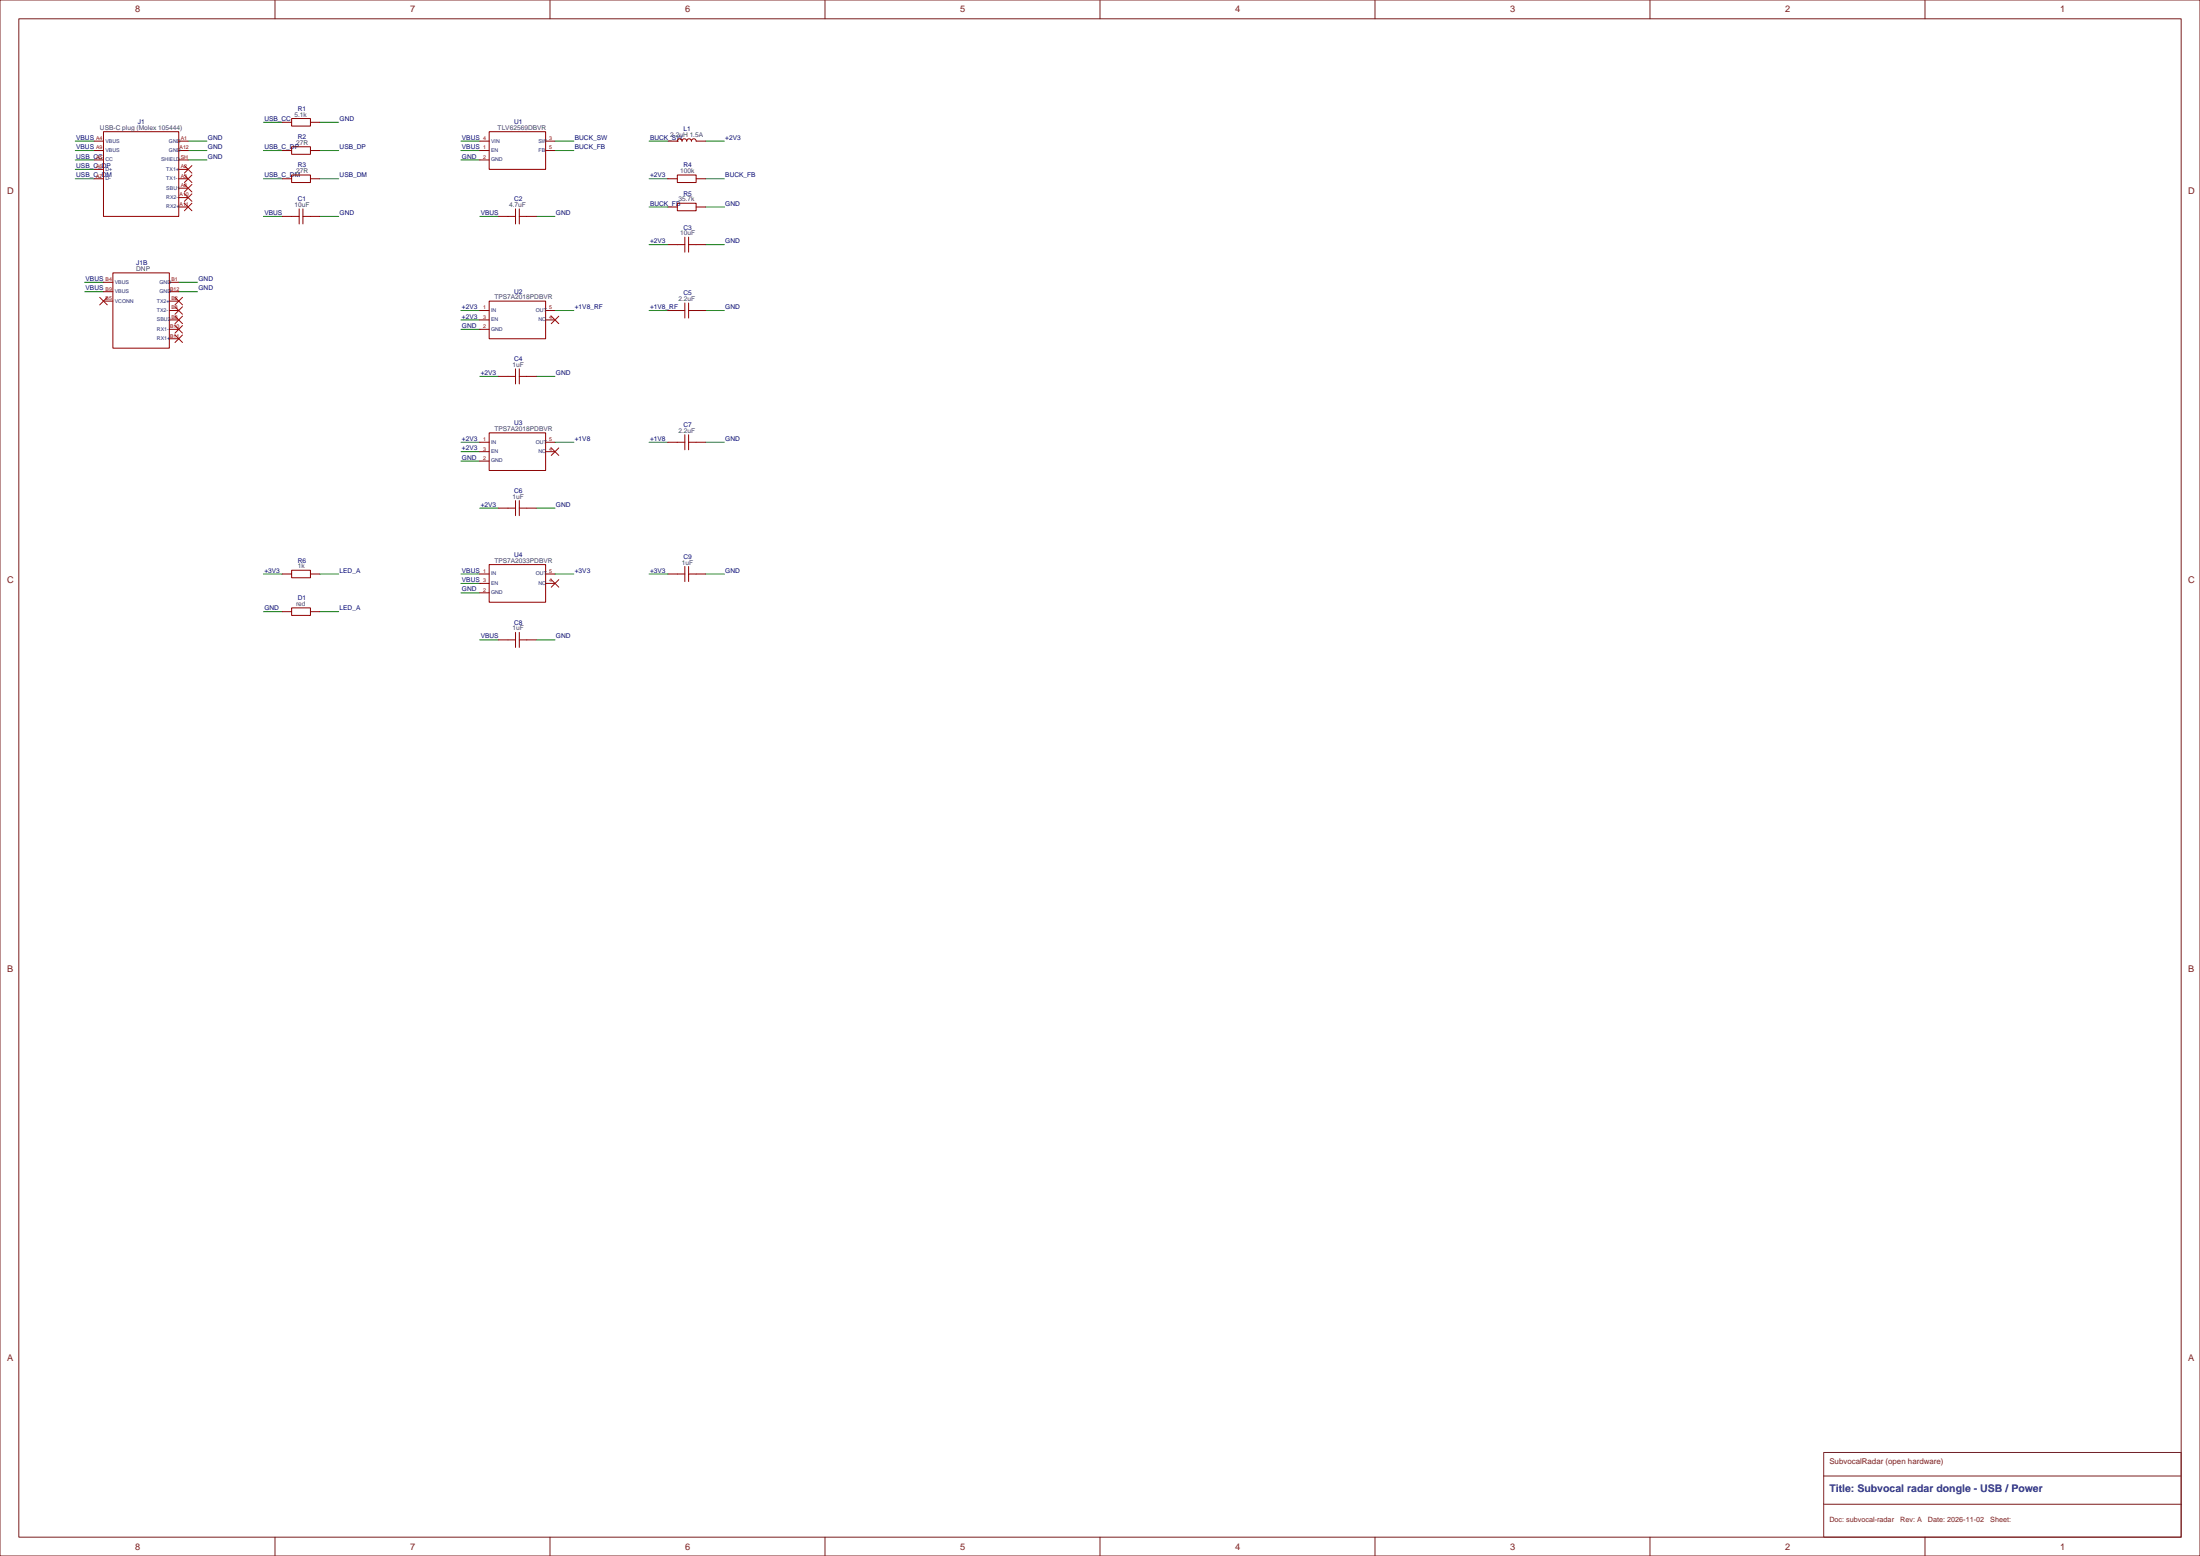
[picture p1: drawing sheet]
<svg xmlns="http://www.w3.org/2000/svg" width="594mm" height="420mm" viewBox="0 0 594 420" stroke-linecap="round" stroke-linejoin="round" font-family="sans-serif">
<g fill="none" stroke="#7a1f1f" stroke-width=".27">
<path d="M0 0h594v420h-594zM74.2 0v5.1M148.5 0v5.1M222.8 0v5.1M297 0v5.1M371.3 0v5.1M445.5 0v5.1M519.8 0v5.1M5.1 5.1h583.8v409.8h-583.8zM492.4 392h96.5v22.9h-96.5zM492.4 398.4h96.5M74.2 414.9v5.1"/>
<path d="M148.5 414.9v5.1M222.8 414.9v5.1M297 414.9v5.1M371.3 414.9v5.1M445.5 414.9v5.1M492.4 406h96.5M519.8 414.9v5.1"/>
</g>
<g fill="none" stroke="#1a7f1a" stroke-width=".27">
<path d="M20.3 38.1h5.1M50.8 38.1h5.1M71.1 33h5.1M86.4 33h5M124.5 38.1h5M149.9 38.1h5M175.3 38.1h5M190.5 38.1h5.1M20.3 40.6h5.1M20.3 43.2h5.1M20.3 45.7h5.1M20.3 48.3h5.1"/>
<path d="M50.8 40.6h5.1M50.8 43.2h5.1M71.1 40.6h5.1M71.1 48.3h5.1M71.1 58.4h5.1M86.4 40.6h5M86.4 48.3h5M86.4 58.4h5M124.5 40.6h5M124.5 43.2h5M129.5 58.4h5.1M144.8 58.4h5.1"/>
<path d="M149.9 40.6h5M175.3 48.3h5M175.3 55.9h5M190.5 48.3h5.1M190.5 55.9h5.1M22.9 76.2h5M22.9 78.7h5M48.3 76.2h5M48.3 78.7h5M175.3 66h5M190.5 66h5.1M124.5 83.8h5"/>
<path d="M124.5 86.4h5M124.5 88.9h5M149.9 83.8h5M175.3 83.8h5M190.5 83.8h5.1M124.5 119.4h5M129.5 101.6h5.1M144.8 101.6h5.1M149.9 119.4h5M175.3 119.4h5M190.5 119.4h5.1M124.5 121.9h5"/>
<path d="M124.5 124.5h5M129.5 137.2h5.1M144.8 137.2h5.1M71.1 154.9h5.1M86.4 154.9h5M124.5 154.9h5M124.5 157.5h5M149.9 154.9h5M175.3 154.9h5M190.5 154.9h5.1M71.1 165.1h5.1M86.4 165.1h5"/>
<path d="M124.5 160h5M129.5 172.7h5.1M144.8 172.7h5.1"/>
</g>
<g fill="none" stroke="#d00000" stroke-width=".27">
<path d="M49.8 44.7l2 2M49.8 47.2l2 2.1M49.8 49.8l2 2M49.8 52.3l2 2M49.8 54.9l2 2M51.8 44.7l-2 2M51.8 47.2l-2 2.1M51.8 49.8l-2 2M51.8 52.3l-2 2M51.8 54.9l-2 2M26.9 80.3l2.1 2M29 80.3l-2.1 2"/>
<path d="M47.2 80.3l2.1 2M47.2 82.8l2.1 2M47.2 85.3l2.1 2.1M47.2 87.9l2.1 2M47.2 90.4l2.1 2M49.3 80.3l-2.1 2M49.3 82.8l-2.1 2M49.3 85.3l-2.1 2.1M49.3 87.9l-2.1 2M49.3 90.4l-2.1 2M148.8 85.3l2.1 2.1M150.9 85.3l-2.1 2.1"/>
<path d="M148.8 120.9l2.1 2M150.9 120.9l-2.1 2M148.8 156.5l2.1 2M150.9 156.5l-2.1 2"/>
</g>
<g fill="none" stroke="#8b0000" stroke-width=".27">
<path d="M25.4 38.1h2.5M27.9 35.6h20.4v22.8h-20.4zM48.3 38.1h2.5M76.2 33h2.5M78.7 32h5.1v2h-5.1zM78.7 39.6h5.1v2h-5.1zM83.8 33h2.6M129.5 38.1h2.6M132.1 35.6h15.2v10.1h-15.2zM147.3 38.1h2.6M180.3 38.1h2.6M182.9 38.1h.1"/>
<path d="M182.9 38.1a.63 .63 0 0 1 .6-.6 .63 .63 0 0 1 .6 .6 .63 .63 0 0 1 .7-.6 .63 .63 0 0 1 .6 .6 .64 .64 0 0 1 .7-.6 .64 .64 0 0 1 .6 .6 .63 .63 0 0 1 .6-.6 .63 .63 0 0 1 .7 .6h2.5M25.4 40.6h2.5M25.4 43.2h2.5M25.4 45.7h2.5M25.4 48.3h2.5M48.3 40.6h2.5M48.3 43.2h2.5M48.3 45.7h2.5M48.3 48.3h2.5M48.3 50.8h2.5M48.3 53.3h2.5M48.3 55.9h2.5"/>
<path d="M76.2 40.6h2.5M76.2 48.3h2.5M76.2 58.4h4.6M78.7 47.2h5.1v2.1h-5.1zM80.8 56.4v4M81.8 58.4h4.6M81.8 56.4v4M83.8 40.6h2.6M83.8 48.3h2.6M129.5 40.6h2.6M129.5 43.2h2.6M134.6 58.4h4.6"/>
<path d="M139.2 56.4v4M140.2 58.4h4.6M140.2 56.4v4M147.3 40.6h2.6M180.3 48.3h2.6M180.3 55.9h2.6M182.9 47.2h5.1v2.1h-5.1zM182.9 54.9h5.1v2h-5.1zM188 48.3h2.5M188 55.9h2.5M27.9 76.2h2.6M27.9 78.7h2.6"/>
<path d="M30.5 73.7h15.2v20.3h-15.2zM45.7 76.2h2.6M45.7 78.7h2.6M180.3 66h4.6M184.9 64v4.1M185.9 66h4.6M185.9 64v4.1M27.9 81.3h2.6M45.7 81.3h2.6M45.7 83.8h2.6M45.7 86.4h2.6M45.7 88.9h2.6"/>
<path d="M45.7 91.4h2.6M129.5 83.8h2.6M129.5 86.4h2.6M129.5 88.9h2.6M132.1 81.3h15.2v10.1h-15.2zM139.2 99.6v4M140.2 99.6v4M147.3 83.8h2.6M147.3 86.4h2.6M180.3 83.8h4.6M184.9 81.8v4M185.9 83.8h4.6"/>
<path d="M185.9 81.8v4M129.5 119.4h2.6M132.1 116.8h15.2v10.2h-15.2zM134.6 101.6h4.6M140.2 101.6h4.6M147.3 119.4h2.6M180.3 119.4h4.6M184.9 117.3v4.1M185.9 117.3v4.1M185.9 119.4h4.6M129.5 121.9h2.6M129.5 124.5h2.6"/>
<path d="M134.6 137.2h4.6M139.2 135.1v4.1M140.2 135.1v4.1M140.2 137.2h4.6M147.3 121.9h2.6M76.2 154.9h2.5M78.7 153.9h5.1v2h-5.1zM83.8 154.9h2.6M129.5 154.9h2.6M129.5 157.5h2.6M132.1 152.4h15.2v10.2h-15.2zM147.3 154.9h2.6"/>
<path d="M147.3 157.5h2.6M180.3 154.9h4.6M184.9 152.9v4.1M185.9 152.9v4.1M185.9 154.9h4.6M76.2 165.1h2.5M78.7 164.1h5.1v2h-5.1zM83.8 165.1h2.6M129.5 160h2.6M134.6 172.7h4.6M139.2 170.7v4M140.2 170.7v4"/>
<path d="M140.2 172.7h4.6"/>
</g>
<text font-size="2.8" fill="#1f2f6f" x="493.9" y="402.7">Title: Subvocal radar dongle - USB / Power</text>
<g font-size="2.5" fill="#7a1f1f">
<text x="36.5" y="3.3">8</text>
<text x="110.8" y="3.3">7</text>
<text x="185" y="3.3">6</text>
<text x="259.3" y="3.3">5</text>
<text x="333.5" y="3.3">4</text>
<text x="407.8" y="3.3">3</text>
<text x="482" y="3.3">2</text>
<text x="556.3" y="3.3">1</text>
<text x="1.9" y="52.5">D</text>
<text x="590.8" y="52.5">D</text>
<text x="1.9" y="157.5">C</text>
<text x="590.8" y="157.5">C</text>
<text x="1.9" y="262.5">B</text>
<text x="590.8" y="262.5">B</text>
<text x="1.9" y="367.5">A</text>
<text x="590.8" y="367.5">A</text>
<text x="36.5" y="418.5">8</text>
<text x="110.8" y="418.5">7</text>
<text x="185" y="418.5">6</text>
<text x="259.3" y="418.5">5</text>
<text x="333.5" y="418.5">4</text>
<text x="407.8" y="418.5">3</text>
<text x="482" y="418.5">2</text>
<text x="556.3" y="418.5">1</text>
</g>
<text font-size="2.1" fill="#7a1f1f" x="493.9" y="395.1">SubvocalRadar (open hardware)</text>
<g font-size="2" fill="#7a1f1f">
<text x="493.9" y="410.8">Doc: subvocal-radar</text>
<text x="513" y="410.8">Rev: A</text>
<text x="520.5" y="410.8">Date: 2026-11-02</text>
<text x="537.4" y="410.8">Sheet:</text>
</g>
<g font-size="1.8" fill="#00008b">
<text x="80.4" y="30">R1</text>
<text x="37.2" y="33.5">J1</text>
<text x="138.8" y="33.5">U1</text>
<text x="184.5" y="35.4">L1</text>
<text x="80.4" y="37.6">R2</text>
<text x="80.4" y="45.2">R3</text>
<text x="184.5" y="45.2">R4</text>
<text x="184.5" y="52.8">R5</text>
<text x="80.4" y="54.3">C1</text>
<text x="138.8" y="54.3">C2</text>
<text x="184.5" y="62">C3</text>
<text x="36.8" y="71.6">J1B</text>
<text x="138.8" y="79.2">U2</text>
<text x="184.5" y="79.7">C5</text>
<text x="138.8" y="97.5">C4</text>
<text x="138.8" y="114.8">U3</text>
<text x="184.5" y="115.3">C7</text>
<text x="138.8" y="133.1">C6</text>
<text x="80.4" y="151.9">R6</text>
<text x="138.8" y="150.4">U4</text>
<text x="184.5" y="150.9">C9</text>
<text x="80.4" y="162">D1</text>
<text x="138.8" y="168.6">C8</text>
</g>
<g font-size="1.8" fill="#4b4b4b">
<text x="27" y="35">USB-C plug (Molex 105444)</text>
<text x="79.5" y="31.5">5.1k</text>
<text x="134.4" y="35">TLV62569DBVR</text>
<text x="79.9" y="39.1">27R</text>
<text x="181" y="36.9">2.2uH 1.5A</text>
<text x="79.9" y="46.7">27R</text>
<text x="183.6" y="46.7">100k</text>
<text x="79.5" y="55.9">10uF</text>
<text x="137.5" y="55.9">4.7uF</text>
<text x="183.2" y="54.3">35.7k</text>
<text x="183.6" y="63.5">10uF</text>
<text x="36.8" y="73.1">DNP</text>
<text x="133.5" y="80.8">TPS7A2018PDBVR</text>
<text x="183.2" y="81.3">2.2uF</text>
<text x="138.4" y="99.1">1uF</text>
<text x="133.5" y="116.3">TPS7A2018PDBVR</text>
<text x="183.2" y="116.8">2.2uF</text>
<text x="138.4" y="134.6">1uF</text>
<text x="80.4" y="153.4">1k</text>
<text x="133.5" y="151.9">TPS7A2033PDBVR</text>
<text x="184.1" y="152.4">1uF</text>
<text x="79.9" y="163.6">red</text>
<text x="138.4" y="170.2">1uF</text>
</g>
<g font-size="1.8" fill="#000080">
<text x="71.4" y="32.6">USB_CC</text>
<text x="91.7" y="32.6">GND</text>
<text x="20.6" y="37.7">VBUS</text>
<text x="20.6" y="40.3">VBUS</text>
<text x="56.1" y="37.7">GND</text>
<text x="56.1" y="40.3">GND</text>
<text x="71.4" y="40.3">USB_C_DP</text>
<text x="91.7" y="40.3">USB_DP</text>
<text x="124.7" y="37.7">VBUS</text>
<text x="124.7" y="40.3">VBUS</text>
<text x="155.2" y="37.7">BUCK_SW</text>
<text x="155.2" y="40.3">BUCK_FB</text>
<text x="175.5" y="37.7">BUCK_SW</text>
<text x="195.8" y="37.7">+2V3</text>
<text x="20.6" y="42.8">USB_CC</text>
<text x="20.6" y="45.3">USB_C_DP</text>
<text x="20.6" y="47.9">USB_C_DM</text>
<text x="56.1" y="42.8">GND</text>
<text x="71.4" y="47.9">USB_C_DM</text>
<text x="91.7" y="47.9">USB_DM</text>
<text x="124.7" y="42.8">GND</text>
<text x="175.5" y="47.9">+2V3</text>
<text x="195.8" y="47.9">BUCK_FB</text>
<text x="71.4" y="58">VBUS</text>
<text x="91.7" y="58">GND</text>
<text x="129.8" y="58">VBUS</text>
<text x="150.1" y="58">GND</text>
<text x="175.5" y="55.5">BUCK_FB</text>
<text x="195.8" y="55.5">GND</text>
<text x="175.5" y="65.7">+2V3</text>
<text x="195.8" y="65.7">GND</text>
<text x="23.1" y="75.8">VBUS</text>
<text x="53.6" y="75.8">GND</text>
<text x="23.1" y="78.4">VBUS</text>
<text x="53.6" y="78.4">GND</text>
<text x="124.7" y="83.4">+2V3</text>
<text x="155.2" y="83.4">+1V8_RF</text>
<text x="175.5" y="83.4">+1V8_RF</text>
<text x="195.8" y="83.4">GND</text>
<text x="124.7" y="86">+2V3</text>
<text x="124.7" y="88.5">GND</text>
<text x="129.8" y="101.2">+2V3</text>
<text x="150.1" y="101.2">GND</text>
<text x="124.7" y="119">+2V3</text>
<text x="155.2" y="119">+1V8</text>
<text x="175.5" y="119">+1V8</text>
<text x="195.8" y="119">GND</text>
<text x="124.7" y="121.5">+2V3</text>
<text x="124.7" y="124.1">GND</text>
<text x="129.8" y="136.8">+2V3</text>
<text x="150.1" y="136.8">GND</text>
<text x="71.4" y="154.6">+3V3</text>
<text x="91.7" y="154.6">LED_A</text>
<text x="124.7" y="154.6">VBUS</text>
<text x="155.2" y="154.6">+3V3</text>
<text x="175.5" y="154.6">+3V3</text>
<text x="195.8" y="154.6">GND</text>
<text x="124.7" y="157.1">VBUS</text>
<text x="124.7" y="159.6">GND</text>
<text x="71.4" y="164.7">GND</text>
<text x="91.7" y="164.7">LED_A</text>
<text x="129.8" y="172.3">VBUS</text>
<text x="150.1" y="172.3">GND</text>
</g>
<g font-size="1.4" fill="#8b0000">
<text x="26" y="37.8">A4</text>
<text x="26" y="40.3">A9</text>
<text x="48.5" y="40.3">A12</text>
<text x="48.8" y="37.8">A1</text>
<text x="130.5" y="37.8">4</text>
<text x="130.5" y="40.3">1</text>
<text x="148.2" y="37.8">3</text>
<text x="148.2" y="40.3">5</text>
<text x="26" y="42.9">A5</text>
<text x="26" y="45.4">A6</text>
<text x="26" y="47.9">A7</text>
<text x="48.8" y="42.9">SH</text>
<text x="48.8" y="45.4">A2</text>
<text x="48.8" y="47.9">A3</text>
<text x="130.5" y="42.9">2</text>
<text x="48.5" y="53">A10</text>
<text x="48.8" y="50.5">A8</text>
<text x="48.5" y="55.6">A11</text>
<text x="28.5" y="75.9">B4</text>
<text x="46.3" y="75.9">B1</text>
<text x="28.5" y="78.4">B9</text>
<text x="28.5" y="81">B5</text>
<text x="45.9" y="78.4">B12</text>
<text x="46.3" y="81">B2</text>
<text x="46.3" y="83.5">B3</text>
<text x="130.5" y="83.5">1</text>
<text x="148.2" y="83.5">5</text>
<text x="45.9" y="88.6">B10</text>
<text x="46.3" y="86">B8</text>
<text x="130.5" y="86">3</text>
<text x="130.5" y="88.6">2</text>
<text x="148.2" y="86">4</text>
<text x="45.9" y="91.1">B11</text>
<text x="130.5" y="119.1">1</text>
<text x="148.2" y="119.1">5</text>
<text x="130.5" y="121.6">3</text>
<text x="130.5" y="124.1">2</text>
<text x="148.2" y="121.6">4</text>
<text x="130.5" y="154.6">1</text>
<text x="148.2" y="154.6">5</text>
<text x="130.5" y="157.2">3</text>
<text x="130.5" y="159.7">2</text>
<text x="148.2" y="157.2">4</text>
</g>
<g font-size="1.4" fill="#1f2f6f">
<text x="28.4" y="38.5">VBUS</text>
<text x="28.4" y="41">VBUS</text>
<text x="45.6" y="38.5">GND</text>
<text x="45.6" y="41">GND</text>
<text x="132.6" y="38.5">VIN</text>
<text x="132.6" y="41">EN</text>
<text x="145.4" y="38.5">SW</text>
<text x="145.4" y="41">FB</text>
<text x="28.4" y="43.6">CC</text>
<text x="28.4" y="46.1">D+</text>
<text x="43.5" y="43.6">SHIELD</text>
<text x="44.9" y="46.1">TX1+</text>
<text x="132.6" y="43.6">GND</text>
<text x="28.4" y="48.6">D-</text>
<text x="44.9" y="48.6">TX1-</text>
<text x="44.9" y="51.2">SBU1</text>
<text x="44.9" y="53.7">RX2-</text>
<text x="44.9" y="56.3">RX2+</text>
<text x="31" y="76.6">VBUS</text>
<text x="43.1" y="76.6">GND</text>
<text x="31" y="79.1">VBUS</text>
<text x="31" y="81.7">VCONN</text>
<text x="42.4" y="81.7">TX2+</text>
<text x="43.1" y="79.1">GND</text>
<text x="42.4" y="84.2">TX2-</text>
<text x="42.4" y="86.7">SBU2</text>
<text x="42.4" y="89.3">RX1-</text>
<text x="132.6" y="84.2">IN</text>
<text x="132.6" y="86.7">EN</text>
<text x="132.6" y="89.3">GND</text>
<text x="144.7" y="84.2">OUT</text>
<text x="145.4" y="86.7">NC</text>
<text x="42.4" y="91.8">RX1+</text>
<text x="132.6" y="119.8">IN</text>
<text x="144.7" y="119.8">OUT</text>
<text x="132.6" y="122.3">EN</text>
<text x="132.6" y="124.8">GND</text>
<text x="145.4" y="122.3">NC</text>
<text x="132.6" y="155.3">IN</text>
<text x="144.7" y="155.3">OUT</text>
<text x="132.6" y="157.9">EN</text>
<text x="132.6" y="160.4">GND</text>
<text x="145.4" y="157.9">NC</text>
</g>
</svg>
